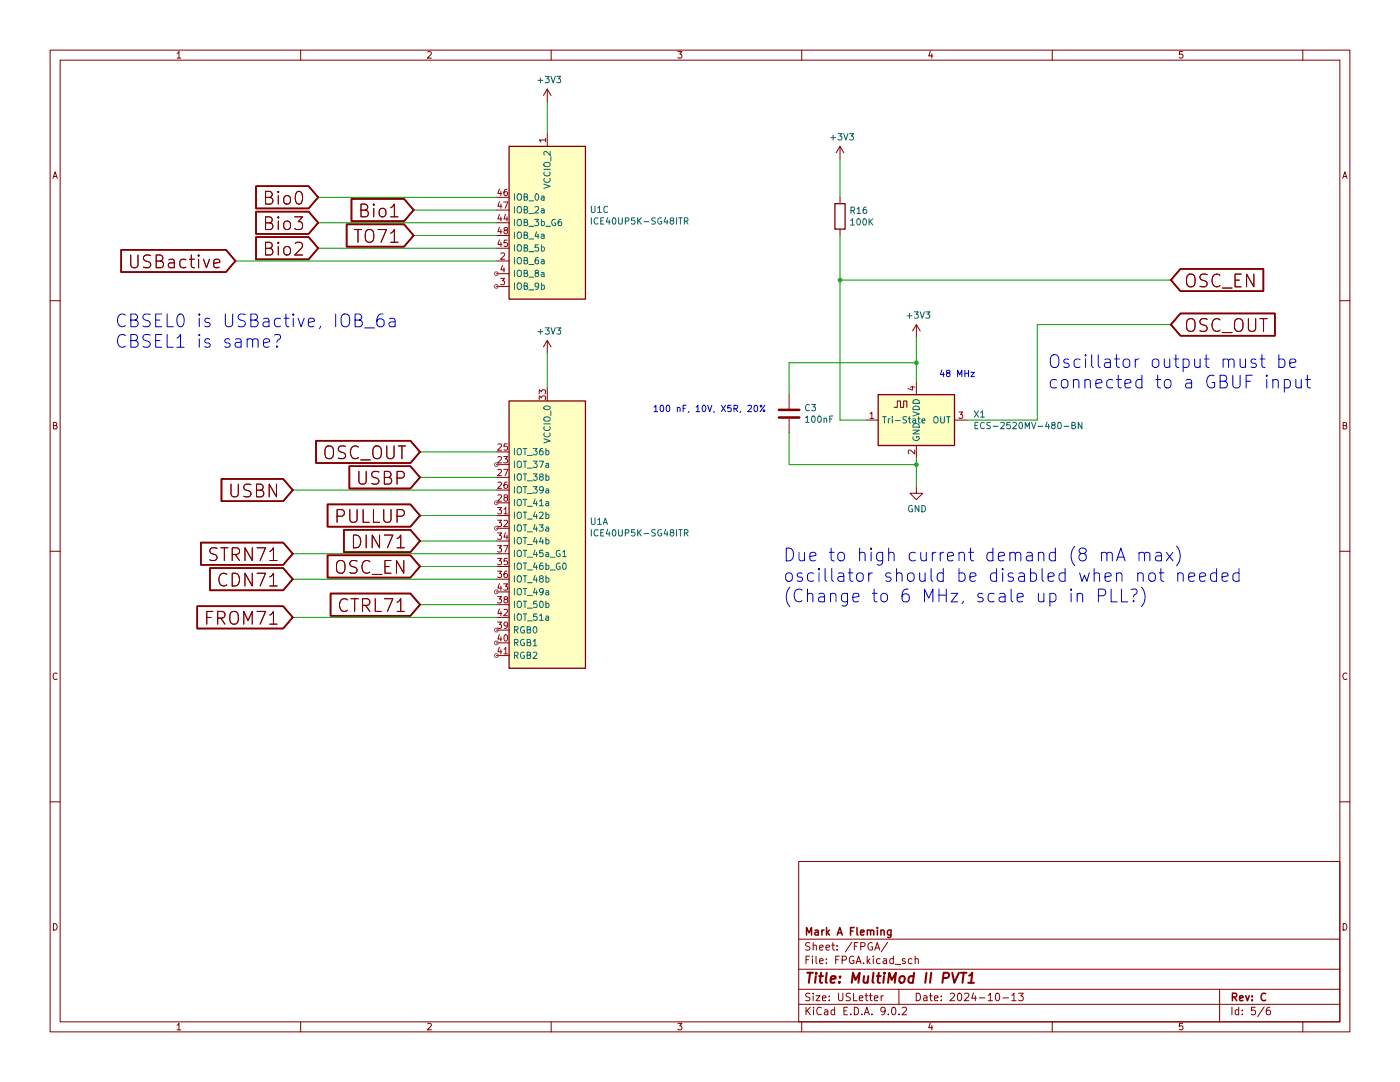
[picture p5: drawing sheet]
(kicad_sch
 (version 20250114)
 (generator "eeschema")
 (generator_version "9.0")
 (paper "USLetter")
 (title_block
  (title "MultiMod II PVT1")
  (date "2024-10-13")
  (rev "C")
  (company "Mark A Fleming"))
 (lib_symbols
  (symbol "Device:C"
   (pin_numbers (hide yes))
   (pin_names
    (offset 0.254)) (exclude_from_sim no) (in_bom yes) (on_board yes)
   (property "Reference" "C" (at 0.635 2.54 0) (effects (font (size 1.27 1.27)) (justify left)))
   (property "Value" "C" (at 0.635 -2.54 0) (effects (font (size 1.27 1.27)) (justify left)))
   (property "Footprint" "" (at 0.9652 -3.81 0) (effects (font (size 1.27 1.27)) (hide yes)))
   (property "Datasheet" "~" (at 0 0 0) (effects (font (size 1.27 1.27)) (hide yes)))
   (property "Description" "Unpolarized capacitor" (at 0 0 0) (effects (font (size 1.27 1.27)) (hide yes)))
   (symbol "C_0_1"
    (polyline (pts (xy -2.032 0.762) (xy 2.032 0.762)) (stroke (width 0.508) (type default)) (fill (type none)))
    (polyline (pts (xy -2.032 -0.762) (xy 2.032 -0.762)) (stroke (width 0.508) (type default)) (fill (type none))))
   (symbol "C_1_1"
    (pin passive line (at 0 3.81 270) (length 2.794) (name "~" (effects (font (size 1.27 1.27)))) (number "1" (effects (font (size 1.27 1.27)))))
    (pin passive line (at 0 -3.81 90) (length 2.794) (name "~" (effects (font (size 1.27 1.27)))) (number "2" (effects (font (size 1.27 1.27))))))
   (embedded_fonts no))
  (symbol "Device:R"
   (pin_numbers (hide yes))
   (pin_names
    (offset 0)) (exclude_from_sim no) (in_bom yes) (on_board yes)
   (property "Reference" "R" (at 2.032 0 90) (effects (font (size 1.27 1.27))))
   (property "Value" "R" (at 0 0 90) (effects (font (size 1.27 1.27))))
   (property "Footprint" "" (at -1.778 0 90) (effects (font (size 1.27 1.27)) (hide yes)))
   (property "Datasheet" "~" (at 0 0 0) (effects (font (size 1.27 1.27)) (hide yes)))
   (property "Description" "Resistor" (at 0 0 0) (effects (font (size 1.27 1.27)) (hide yes)))
   (symbol "R_0_1"
    (rectangle (start -1.016 -2.54) (end 1.016 2.54) (stroke (width 0.254) (type default)) (fill (type none))))
   (symbol "R_1_1"
    (pin passive line (at 0 3.81 270) (length 1.27) (name "~" (effects (font (size 1.27 1.27)))) (number "1" (effects (font (size 1.27 1.27)))))
    (pin passive line (at 0 -3.81 90) (length 1.27) (name "~" (effects (font (size 1.27 1.27)))) (number "2" (effects (font (size 1.27 1.27))))))
   (embedded_fonts no))
  (symbol "Oscillator:ECS-2520MV-xxx-xx" (exclude_from_sim no) (in_bom yes) (on_board yes)
   (property "Reference" "X" (at -5.08 6.35 0) (effects (font (size 1.27 1.27)) (justify left)))
   (property "Value" "ECS-2520MV-xxx-xx" (at 1.27 -6.35 0) (effects (font (size 1.27 1.27)) (justify left)))
   (property "Footprint" "Oscillator:Oscillator_SMD_ECS_2520MV-xxx-xx-4Pin_2.5x2.0mm" (at 11.43 -8.89 0) (effects (font (size 1.27 1.27)) (hide yes)))
   (property "Datasheet" "https://www.ecsxtal.com/store/pdf/ECS-2520MV.pdf" (at -4.445 3.175 0) (effects (font (size 1.27 1.27)) (hide yes)))
   (property "Description" "HCMOS Crystal Clock Oscillator, 2.5x2.0 mm SMD" (at 0 0 0) (effects (font (size 1.27 1.27)) (hide yes)))
   (symbol "ECS-2520MV-xxx-xx_0_1"
    (rectangle (start -7.62 5.08) (end 7.62 -5.08) (stroke (width 0.254) (type default)) (fill (type background)))
    (polyline (pts (xy -4.445 2.54) (xy -3.81 2.54) (xy -3.81 3.81) (xy -3.175 3.81) (xy -3.175 2.54) (xy -2.54 2.54) (xy -2.54 3.81) (xy -1.905 3.81) (xy -1.905 2.54)) (stroke (width 0) (type default)) (fill (type none))))
   (symbol "ECS-2520MV-xxx-xx_1_1"
    (pin input line (at -10.16 0 0) (length 2.54) (name "Tri-State" (effects (font (size 1.27 1.27)))) (number "1" (effects (font (size 1.27 1.27)))))
    (pin power_in line (at 0 7.62 270) (length 2.54) (name "VDD" (effects (font (size 1.27 1.27)))) (number "4" (effects (font (size 1.27 1.27)))))
    (pin power_in line (at 0 -7.62 90) (length 2.54) (name "GND" (effects (font (size 1.27 1.27)))) (number "2" (effects (font (size 1.27 1.27)))))
    (pin output line (at 10.16 0 180) (length 2.54) (name "OUT" (effects (font (size 1.27 1.27)))) (number "3" (effects (font (size 1.27 1.27))))))
   (embedded_fonts no))
  (symbol "mm2-rescue:+3.3V-power"
   (power)
   (pin_names
    (offset 0)) (exclude_from_sim no) (in_bom yes) (on_board yes)
   (property "Reference" "#PWR" (at 0 -3.81 0) (effects (font (size 1.27 1.27)) (hide yes)))
   (property "Value" "+3.3V-power" (at 0 3.556 0) (effects (font (size 1.27 1.27))))
   (property "Footprint" "" (at 0 0 0) (effects (font (size 1.27 1.27)) (hide yes)))
   (property "Datasheet" "" (at 0 0 0) (effects (font (size 1.27 1.27)) (hide yes)))
   (property "Description" "" (at 0 0 0) (effects (font (size 1.27 1.27)) (hide yes)))
   (symbol "+3.3V-power_0_1"
    (polyline (pts (xy -0.762 1.27) (xy 0 2.54)) (stroke (width 0) (type solid)) (fill (type none)))
    (polyline (pts (xy 0 2.54) (xy 0.762 1.27)) (stroke (width 0) (type solid)) (fill (type none)))
    (polyline (pts (xy 0 0) (xy 0 2.54)) (stroke (width 0) (type solid)) (fill (type none))))
   (symbol "+3.3V-power_1_1"
    (pin power_in line (at 0 0 90) (length 0) (hide yes) (name "+3V3" (effects (font (size 1.27 1.27)))) (number "1" (effects (font (size 1.27 1.27))))))
   (embedded_fonts no))
  (symbol "mm2-rescue:ICE40UP5K-SG48ITR-FPGA_Lattice_corrected" (exclude_from_sim no) (in_bom yes) (on_board yes)
   (property "Reference" "U" (at -8.89 -29.21 0) (effects (font (size 1.27 1.27))))
   (property "Value" "FPGA_Lattice_corrected_ICE40UP5K-SG48ITR" (at 0 -31.75 0) (effects (font (size 1.27 1.27))))
   (property "Footprint" "Package_DFN_QFN:QFN-48-1EP_7x7mm_P0.5mm_EP5.6x5.6mm" (at 0 -34.29 0) (effects (font (size 1.27 1.27)) (hide yes)))
   (property "Datasheet" "" (at -10.16 25.4 0) (effects (font (size 1.27 1.27)) (hide yes)))
   (property "Description" "" (at 0 0 0) (effects (font (size 1.27 1.27)) (hide yes)))
   (property "ki_locked" "" (at 0 0 0) (effects (font (size 1.27 1.27))))
   (symbol "ICE40UP5K-SG48ITR-FPGA_Lattice_corrected_1_1"
    (rectangle (start -7.62 25.4) (end 7.62 -27.94) (stroke (width 0.254) (type solid)) (fill (type background)))
    (pin bidirectional line (at -10.16 15.24 0) (length 2.54) (name "IOT_36b" (effects (font (size 1.27 1.27)))) (number "25" (effects (font (size 1.27 1.27)))))
    (pin bidirectional line (at -10.16 12.7 0) (length 2.54) (name "IOT_37a" (effects (font (size 1.27 1.27)))) (number "23" (effects (font (size 1.27 1.27)))))
    (pin bidirectional line (at -10.16 10.16 0) (length 2.54) (name "IOT_38b" (effects (font (size 1.27 1.27)))) (number "27" (effects (font (size 1.27 1.27)))))
    (pin bidirectional line (at -10.16 7.62 0) (length 2.54) (name "IOT_39a" (effects (font (size 1.27 1.27)))) (number "26" (effects (font (size 1.27 1.27)))))
    (pin bidirectional line (at -10.16 5.08 0) (length 2.54) (name "IOT_41a" (effects (font (size 1.27 1.27)))) (number "28" (effects (font (size 1.27 1.27)))))
    (pin bidirectional line (at -10.16 2.54 0) (length 2.54) (name "IOT_42b" (effects (font (size 1.27 1.27)))) (number "31" (effects (font (size 1.27 1.27)))))
    (pin bidirectional line (at -10.16 0 0) (length 2.54) (name "IOT_43a" (effects (font (size 1.27 1.27)))) (number "32" (effects (font (size 1.27 1.27)))))
    (pin bidirectional line (at -10.16 -2.54 0) (length 2.54) (name "IOT_44b" (effects (font (size 1.27 1.27)))) (number "34" (effects (font (size 1.27 1.27)))))
    (pin bidirectional line (at -10.16 -5.08 0) (length 2.54) (name "IOT_45a_G1" (effects (font (size 1.27 1.27)))) (number "37" (effects (font (size 1.27 1.27)))))
    (pin bidirectional line (at -10.16 -7.62 0) (length 2.54) (name "IOT_46b_G0" (effects (font (size 1.27 1.27)))) (number "35" (effects (font (size 1.27 1.27)))))
    (pin bidirectional line (at -10.16 -10.16 0) (length 2.54) (name "IOT_48b" (effects (font (size 1.27 1.27)))) (number "36" (effects (font (size 1.27 1.27)))))
    (pin bidirectional line (at -10.16 -12.7 0) (length 2.54) (name "IOT_49a" (effects (font (size 1.27 1.27)))) (number "43" (effects (font (size 1.27 1.27)))))
    (pin bidirectional line (at -10.16 -15.24 0) (length 2.54) (name "IOT_50b" (effects (font (size 1.27 1.27)))) (number "38" (effects (font (size 1.27 1.27)))))
    (pin bidirectional line (at -10.16 -17.78 0) (length 2.54) (name "IOT_51a" (effects (font (size 1.27 1.27)))) (number "42" (effects (font (size 1.27 1.27)))))
    (pin open_collector line (at -10.16 -20.32 0) (length 2.54) (name "RGB0" (effects (font (size 1.27 1.27)))) (number "39" (effects (font (size 1.27 1.27)))))
    (pin open_collector line (at -10.16 -22.86 0) (length 2.54) (name "RGB1" (effects (font (size 1.27 1.27)))) (number "40" (effects (font (size 1.27 1.27)))))
    (pin open_collector line (at -10.16 -25.4 0) (length 2.54) (name "RGB2" (effects (font (size 1.27 1.27)))) (number "41" (effects (font (size 1.27 1.27)))))
    (pin power_in line (at 0 27.94 270) (length 2.54) (name "VCCIO_0" (effects (font (size 1.27 1.27)))) (number "33" (effects (font (size 1.27 1.27))))))
   (symbol "ICE40UP5K-SG48ITR-FPGA_Lattice_corrected_2_1"
    (rectangle (start -10.16 25.4) (end 10.16 -25.4) (stroke (width 0.254) (type solid)) (fill (type background)))
    (pin input line (at -12.7 17.78 0) (length 2.54) (name "~{CRESET}" (effects (font (size 1.27 1.27)))) (number "8" (effects (font (size 1.27 1.27)))))
    (pin bidirectional line (at -12.7 10.16 0) (length 2.54) (name "IOB_13b" (effects (font (size 1.27 1.27)))) (number "6" (effects (font (size 1.27 1.27)))))
    (pin bidirectional line (at -12.7 7.62 0) (length 2.54) (name "IOB_16a" (effects (font (size 1.27 1.27)))) (number "9" (effects (font (size 1.27 1.27)))))
    (pin bidirectional line (at -12.7 5.08 0) (length 2.54) (name "IOB_18a" (effects (font (size 1.27 1.27)))) (number "10" (effects (font (size 1.27 1.27)))))
    (pin bidirectional line (at -12.7 2.54 0) (length 2.54) (name "IOB_20a" (effects (font (size 1.27 1.27)))) (number "11" (effects (font (size 1.27 1.27)))))
    (pin bidirectional line (at -12.7 0 0) (length 2.54) (name "IOB_22b" (effects (font (size 1.27 1.27)))) (number "12" (effects (font (size 1.27 1.27)))))
    (pin bidirectional line (at -12.7 -2.54 0) (length 2.54) (name "IOB_23b" (effects (font (size 1.27 1.27)))) (number "21" (effects (font (size 1.27 1.27)))))
    (pin bidirectional line (at -12.7 -5.08 0) (length 2.54) (name "IOB_24a" (effects (font (size 1.27 1.27)))) (number "13" (effects (font (size 1.27 1.27)))))
    (pin bidirectional line (at -12.7 -7.62 0) (length 2.54) (name "IOB_25b_G3" (effects (font (size 1.27 1.27)))) (number "20" (effects (font (size 1.27 1.27)))))
    (pin bidirectional line (at -12.7 -10.16 0) (length 2.54) (name "IOB_29b" (effects (font (size 1.27 1.27)))) (number "19" (effects (font (size 1.27 1.27)))))
    (pin bidirectional line (at -12.7 -12.7 0) (length 2.54) (name "IOB_31b" (effects (font (size 1.27 1.27)))) (number "18" (effects (font (size 1.27 1.27)))))
    (pin bidirectional line (at -12.7 -15.24 0) (length 2.54) (name "IOB_32a_SPI_SO" (effects (font (size 1.27 1.27)))) (number "14" (effects (font (size 1.27 1.27)))))
    (pin bidirectional line (at -12.7 -17.78 0) (length 2.54) (name "IOB_33b_SPI_SI" (effects (font (size 1.27 1.27)))) (number "17" (effects (font (size 1.27 1.27)))))
    (pin bidirectional line (at -12.7 -20.32 0) (length 2.54) (name "IOB_34a_SPI_SCK" (effects (font (size 1.27 1.27)))) (number "15" (effects (font (size 1.27 1.27)))))
    (pin bidirectional line (at -12.7 -22.86 0) (length 2.54) (name "IOB_35b_SPI_SS" (effects (font (size 1.27 1.27)))) (number "16" (effects (font (size 1.27 1.27)))))
    (pin power_in line (at 0 27.94 270) (length 2.54) (name "SPI_VCCIO1" (effects (font (size 1.27 1.27)))) (number "22" (effects (font (size 1.27 1.27)))))
    (pin open_collector line (at 12.7 17.78 180) (length 2.54) (name "CDONE" (effects (font (size 1.27 1.27)))) (number "7" (effects (font (size 1.27 1.27))))))
   (symbol "ICE40UP5K-SG48ITR-FPGA_Lattice_corrected_3_1"
    (rectangle (start -7.62 15.24) (end 7.62 -15.24) (stroke (width 0.254) (type solid)) (fill (type background)))
    (pin bidirectional line (at -10.16 5.08 0) (length 2.54) (name "IOB_0a" (effects (font (size 1.27 1.27)))) (number "46" (effects (font (size 1.27 1.27)))))
    (pin bidirectional line (at -10.16 2.54 0) (length 2.54) (name "IOB_2a" (effects (font (size 1.27 1.27)))) (number "47" (effects (font (size 1.27 1.27)))))
    (pin bidirectional line (at -10.16 0 0) (length 2.54) (name "IOB_3b_G6" (effects (font (size 1.27 1.27)))) (number "44" (effects (font (size 1.27 1.27)))))
    (pin bidirectional line (at -10.16 -2.54 0) (length 2.54) (name "IOB_4a" (effects (font (size 1.27 1.27)))) (number "48" (effects (font (size 1.27 1.27)))))
    (pin bidirectional line (at -10.16 -5.08 0) (length 2.54) (name "IOB_5b" (effects (font (size 1.27 1.27)))) (number "45" (effects (font (size 1.27 1.27)))))
    (pin bidirectional line (at -10.16 -7.62 0) (length 2.54) (name "IOB_6a" (effects (font (size 1.27 1.27)))) (number "2" (effects (font (size 1.27 1.27)))))
    (pin bidirectional line (at -10.16 -10.16 0) (length 2.54) (name "IOB_8a" (effects (font (size 1.27 1.27)))) (number "4" (effects (font (size 1.27 1.27)))))
    (pin bidirectional line (at -10.16 -12.7 0) (length 2.54) (name "IOB_9b" (effects (font (size 1.27 1.27)))) (number "3" (effects (font (size 1.27 1.27)))))
    (pin power_in line (at 0 17.78 270) (length 2.54) (name "VCCIO_2" (effects (font (size 1.27 1.27)))) (number "1" (effects (font (size 1.27 1.27))))))
   (symbol "ICE40UP5K-SG48ITR-FPGA_Lattice_corrected_4_1"
    (rectangle (start -5.08 7.62) (end 5.08 -7.62) (stroke (width 0.254) (type solid)) (fill (type background)))
    (pin power_in line (at -2.54 10.16 270) (length 2.54) (name "VPP_2V5" (effects (font (size 1.27 1.27)))) (number "24" (effects (font (size 1.27 1.27)))))
    (pin power_in line (at 0 10.16 270) (length 2.54) (hide yes) (name "VCC" (effects (font (size 1.27 1.27)))) (number "30" (effects (font (size 1.27 1.27)))))
    (pin power_in line (at 0 10.16 270) (length 2.54) (name "VCC" (effects (font (size 1.27 1.27)))) (number "5" (effects (font (size 1.27 1.27)))))
    (pin power_in line (at 0 -10.16 90) (length 2.54) (name "GND" (effects (font (size 1.27 1.27)))) (number "49" (effects (font (size 1.27 1.27)))))
    (pin power_in line (at 2.54 10.16 270) (length 2.54) (name "VCCPLL" (effects (font (size 1.27 1.27)))) (number "29" (effects (font (size 1.27 1.27))))))
   (embedded_fonts no))
  (symbol "power:GND"
   (power)
   (pin_names
    (offset 0)) (exclude_from_sim no) (in_bom yes) (on_board yes)
   (property "Reference" "#PWR" (at 0 -6.35 0) (effects (font (size 1.27 1.27)) (hide yes)))
   (property "Value" "GND" (at 0 -3.81 0) (effects (font (size 1.27 1.27))))
   (property "Footprint" "" (at 0 0 0) (effects (font (size 1.27 1.27)) (hide yes)))
   (property "Datasheet" "" (at 0 0 0) (effects (font (size 1.27 1.27)) (hide yes)))
   (property "Description" "Power symbol creates a global label with name \"GND\" , ground" (at 0 0 0) (effects (font (size 1.27 1.27)) (hide yes)))
   (symbol "GND_0_1"
    (polyline (pts (xy 0 0) (xy 0 -1.27) (xy 1.27 -1.27) (xy 0 -2.54) (xy -1.27 -1.27) (xy 0 -1.27)) (stroke (width 0) (type default)) (fill (type none))))
   (symbol "GND_1_1"
    (pin power_in line (at 0 0 270) (length 0) (hide yes) (name "GND" (effects (font (size 1.27 1.27)))) (number "1" (effects (font (size 1.27 1.27))))))
   (embedded_fonts no)))
 (text "Oscillator output must be\nconnected to a GBUF input"
  (exclude_from_sim no)
  (at 209.042 77.978 0)
  (effects (font (size 2.54 2.54)) (justify left bottom)))
 (text "CBSEL0 is USBactive, IOB_6a\nCBSEL1 is same?"
  (exclude_from_sim no)
  (at 22.86 69.85 0)
  (effects (font (size 2.54 2.54)) (justify left bottom)))
 (text "48 MHz"
  (exclude_from_sim no)
  (at 187.325 75.565 0)
  (effects (font (size 1.27 1.27)) (justify left bottom)))
 (text "Due to high current demand (8 mA max)\noscillator should be disabled when not needed\n(Change to 6 MHz, scale up in PLL?)"
  (exclude_from_sim no)
  (at 156.21 120.65 0)
  (effects (font (size 2.54 2.54)) (justify left bottom)))
 (text "100 nF, 10V, X5R, 20%"
  (exclude_from_sim no)
  (at 130.175 82.55 0)
  (effects (font (size 1.27 1.27)) (justify left bottom)))
 (junction
  (at 182.88 72.39)
  (diameter 0)
  (color 0 0 0 0))
 (junction
  (at 167.64 55.88)
  (diameter 0)
  (color 0 0 0 0))
 (junction
  (at 182.88 92.71)
  (diameter 0)
  (color 0 0 0 0))
 (wire
  (pts (xy 83.82 102.87) (xy 99.06 102.87))
  (stroke (width 0) (type default)))
 (wire
  (pts (xy 83.82 90.17) (xy 99.06 90.17))
  (stroke (width 0) (type default)))
 (wire
  (pts (xy 182.88 72.39) (xy 182.88 76.2))
  (stroke (width 0) (type default)))
 (wire
  (pts (xy 109.22 70.485) (xy 109.22 77.47))
  (stroke (width 0) (type default)))
 (wire
  (pts (xy 167.64 31.75) (xy 167.64 39.37))
  (stroke (width 0) (type default)))
 (wire
  (pts (xy 207.01 83.82) (xy 207.01 64.77))
  (stroke (width 0) (type default)))
 (wire
  (pts (xy 207.01 64.77) (xy 233.68 64.77))
  (stroke (width 0) (type default)))
 (wire
  (pts (xy 157.48 78.74) (xy 157.48 72.39))
  (stroke (width 0) (type default)))
 (wire
  (pts (xy 82.55 46.99) (xy 99.06 46.99))
  (stroke (width 0) (type default)))
 (wire
  (pts (xy 109.22 20.32) (xy 109.22 26.67))
  (stroke (width 0) (type default)))
 (wire
  (pts (xy 167.64 46.99) (xy 167.64 55.88))
  (stroke (width 0) (type default)))
 (wire
  (pts (xy 193.04 83.82) (xy 207.01 83.82))
  (stroke (width 0) (type default)))
 (wire
  (pts (xy 182.88 92.71) (xy 182.88 97.155))
  (stroke (width 0) (type default)))
 (wire
  (pts (xy 63.5 49.53) (xy 99.06 49.53))
  (stroke (width 0) (type default)))
 (wire
  (pts (xy 83.82 107.95) (xy 99.06 107.95))
  (stroke (width 0) (type default)))
 (wire
  (pts (xy 167.64 55.88) (xy 233.68 55.88))
  (stroke (width 0) (type default)))
 (wire
  (pts (xy 58.42 110.49) (xy 99.06 110.49))
  (stroke (width 0) (type default)))
 (wire
  (pts (xy 63.5 39.37) (xy 99.06 39.37))
  (stroke (width 0) (type default)))
 (wire
  (pts (xy 157.48 72.39) (xy 182.88 72.39))
  (stroke (width 0) (type default)))
 (wire
  (pts (xy 182.88 92.71) (xy 182.88 91.44))
  (stroke (width 0) (type default)))
 (wire
  (pts (xy 83.82 95.25) (xy 99.06 95.25))
  (stroke (width 0) (type default)))
 (wire
  (pts (xy 46.99 52.07) (xy 99.06 52.07))
  (stroke (width 0) (type default)))
 (wire
  (pts (xy 58.42 123.19) (xy 99.06 123.19))
  (stroke (width 0) (type default)))
 (wire
  (pts (xy 83.82 120.65) (xy 99.06 120.65))
  (stroke (width 0) (type default)))
 (wire
  (pts (xy 63.5 44.45) (xy 99.06 44.45))
  (stroke (width 0) (type default)))
 (wire
  (pts (xy 157.48 86.36) (xy 157.48 92.71))
  (stroke (width 0) (type default)))
 (wire
  (pts (xy 167.64 83.82) (xy 172.72 83.82))
  (stroke (width 0) (type default)))
 (wire
  (pts (xy 82.55 41.91) (xy 99.06 41.91))
  (stroke (width 0) (type default)))
 (wire
  (pts (xy 167.64 55.88) (xy 167.64 83.82))
  (stroke (width 0) (type default)))
 (wire
  (pts (xy 182.88 67.31) (xy 182.88 72.39))
  (stroke (width 0) (type default)))
 (wire
  (pts (xy 58.42 115.57) (xy 99.06 115.57))
  (stroke (width 0) (type default)))
 (wire
  (pts (xy 58.42 97.79) (xy 99.06 97.79))
  (stroke (width 0) (type default)))
 (wire
  (pts (xy 157.48 92.71) (xy 182.88 92.71))
  (stroke (width 0) (type default)))
 (wire
  (pts (xy 83.82 113.03) (xy 99.06 113.03))
  (stroke (width 0) (type default)))
 (global_label "USBN"
  (shape input)
  (at 58.42 97.79 180)
  (effects (font (size 2.54 2.54)) (justify right))
  (property "Intersheetrefs" "${INTERSHEET_REFS}" (at 58.42 97.79 0) (effects (font (size 1.27 1.27)) (hide yes))))
 (global_label "USBactive"
  (shape input)
  (at 46.99 52.07 180)
  (effects (font (size 2.54 2.54)) (justify right))
  (property "Intersheetrefs" "${INTERSHEET_REFS}" (at 46.99 52.07 0) (effects (font (size 1.27 1.27)) (hide yes))))
 (global_label "STRN71"
  (shape input)
  (at 58.42 110.49 180)
  (effects (font (size 2.54 2.54)) (justify right))
  (property "Intersheetrefs" "${INTERSHEET_REFS}" (at 58.42 110.49 0) (effects (font (size 1.27 1.27)) (hide yes))))
 (global_label "OSC_OUT"
  (shape input)
  (at 83.82 90.17 180)
  (fields_autoplaced yes)
  (effects (font (size 2.54 2.54)) (justify right))
  (property "Intersheetrefs" "${INTERSHEET_REFS}" (at 62.3464 90.17 0) (effects (font (size 1.27 1.27)) (justify right) (hide yes))))
 (global_label "DIN71"
  (shape input)
  (at 83.82 107.95 180)
  (effects (font (size 2.54 2.54)) (justify right))
  (property "Intersheetrefs" "${INTERSHEET_REFS}" (at 83.82 107.95 0) (effects (font (size 1.27 1.27)) (hide yes))))
 (global_label "USBP"
  (shape input)
  (at 83.82 95.25 180)
  (effects (font (size 2.54 2.54)) (justify right))
  (property "Intersheetrefs" "${INTERSHEET_REFS}" (at 83.82 95.25 0) (effects (font (size 1.27 1.27)) (hide yes))))
 (global_label "OSC_EN"
  (shape input)
  (at 233.68 55.88 0)
  (fields_autoplaced yes)
  (effects (font (size 2.54 2.54)) (justify left))
  (property "Intersheetrefs" "${INTERSHEET_REFS}" (at 252.8555 55.88 0) (effects (font (size 1.27 1.27)) (justify left) (hide yes))))
 (global_label "OSC_OUT"
  (shape input)
  (at 233.68 64.77 0)
  (fields_autoplaced yes)
  (effects (font (size 2.54 2.54)) (justify left))
  (property "Intersheetrefs" "${INTERSHEET_REFS}" (at 255.1536 64.77 0) (effects (font (size 1.27 1.27)) (justify left) (hide yes))))
 (global_label "Bio2"
  (shape input)
  (at 63.5 49.53 180)
  (effects (font (size 2.54 2.54)) (justify right))
  (property "Intersheetrefs" "${INTERSHEET_REFS}" (at 63.5 49.53 0) (effects (font (size 1.27 1.27)) (hide yes))))
 (global_label "Bio0"
  (shape input)
  (at 63.5 39.37 180)
  (effects (font (size 2.54 2.54)) (justify right))
  (property "Intersheetrefs" "${INTERSHEET_REFS}" (at 63.5 39.37 0) (effects (font (size 1.27 1.27)) (hide yes))))
 (global_label "OSC_EN"
  (shape input)
  (at 83.82 113.03 180)
  (fields_autoplaced yes)
  (effects (font (size 2.54 2.54)) (justify right))
  (property "Intersheetrefs" "${INTERSHEET_REFS}" (at 64.6445 113.03 0) (effects (font (size 1.27 1.27)) (justify right) (hide yes))))
 (global_label "TO71"
  (shape input)
  (at 82.55 46.99 180)
  (effects (font (size 2.54 2.54)) (justify right))
  (property "Intersheetrefs" "${INTERSHEET_REFS}" (at 82.55 46.99 0) (effects (font (size 1.27 1.27)) (hide yes))))
 (global_label "PULLUP"
  (shape input)
  (at 83.82 102.87 180)
  (fields_autoplaced yes)
  (effects (font (size 2.54 2.54)) (justify right))
  (property "Intersheetrefs" "${INTERSHEET_REFS}" (at 64.6444 102.87 0) (effects (font (size 1.27 1.27)) (justify right) (hide yes))))
 (global_label "FROM71"
  (shape input)
  (at 58.42 123.19 180)
  (effects (font (size 2.54 2.54)) (justify right))
  (property "Intersheetrefs" "${INTERSHEET_REFS}" (at 58.42 123.19 0) (effects (font (size 1.27 1.27)) (hide yes))))
 (global_label "Bio1"
  (shape input)
  (at 82.55 41.91 180)
  (effects (font (size 2.54 2.54)) (justify right))
  (property "Intersheetrefs" "${INTERSHEET_REFS}" (at 82.55 41.91 0) (effects (font (size 1.27 1.27)) (hide yes))))
 (global_label "CDN71"
  (shape input)
  (at 58.42 115.57 180)
  (effects (font (size 2.54 2.54)) (justify right))
  (property "Intersheetrefs" "${INTERSHEET_REFS}" (at 58.42 115.57 0) (effects (font (size 1.27 1.27)) (hide yes))))
 (global_label "CTRL71"
  (shape input)
  (at 83.82 120.65 180)
  (effects (font (size 2.54 2.54)) (justify right))
  (property "Intersheetrefs" "${INTERSHEET_REFS}" (at 83.82 120.65 0) (effects (font (size 1.27 1.27)) (hide yes))))
 (global_label "Bio3"
  (shape input)
  (at 63.5 44.45 180)
  (effects (font (size 2.54 2.54)) (justify right))
  (property "Intersheetrefs" "${INTERSHEET_REFS}" (at 63.5 44.45 0) (effects (font (size 1.27 1.27)) (hide yes))))
 (symbol
  (lib_id "Oscillator:ECS-2520MV-xxx-xx")
  (at 182.88 83.82 0)
  (unit 1)
  (exclude_from_sim no)
  (in_bom yes)
  (on_board yes)
  (dnp no)
  (property "Reference" "X1" (at 194.1576 82.6516 0) (effects (font (size 1.27 1.27)) (justify left)))
  (property "Value" "ECS-2520MV-480-BN" (at 194.1576 84.963 0) (effects (font (size 1.27 1.27)) (justify left)))
  (property "Footprint" "Oscillator:Oscillator_SMD_ECS_2520MV-xxx-xx-4Pin_2.5x2.0mm" (at 194.31 92.71 0) (effects (font (size 1.27 1.27)) (hide yes)))
  (property "Datasheet" "https://www.ecsxtal.com/store/pdf/ECS-2520MV.pdf" (at 178.435 80.645 0) (effects (font (size 1.27 1.27)) (hide yes)))
  (property "Description" "" (at 182.88 83.82 0) (effects (font (size 1.27 1.27)) (hide yes)))
  (pin "1")
  (pin "2")
  (pin "3")
  (pin "4"))
 (symbol
  (lib_id "Device:C")
  (at 157.48 82.55 0)
  (unit 1)
  (exclude_from_sim no)
  (in_bom yes)
  (on_board yes)
  (dnp no)
  (property "Reference" "C3" (at 160.401 81.3816 0) (effects (font (size 1.27 1.27)) (justify left)))
  (property "Value" "100nF" (at 160.401 83.693 0) (effects (font (size 1.27 1.27)) (justify left)))
  (property "Footprint" "Capacitor_SMD:C_0603_1608Metric" (at 158.4452 86.36 0) (effects (font (size 1.27 1.27)) (hide yes)))
  (property "Datasheet" "~" (at 157.48 82.55 0) (effects (font (size 1.27 1.27)) (hide yes)))
  (property "Description" "" (at 157.48 82.55 0) (effects (font (size 1.27 1.27)) (hide yes)))
  (pin "1")
  (pin "2"))
 (symbol
  (lib_id "power:GND")
  (at 182.88 97.155 0)
  (unit 1)
  (exclude_from_sim no)
  (in_bom yes)
  (on_board yes)
  (dnp no)
  (property "Reference" "#PWR0133" (at 182.88 103.505 0) (effects (font (size 1.27 1.27)) (hide yes)))
  (property "Value" "GND" (at 183.007 101.5492 0) (effects (font (size 1.27 1.27))))
  (property "Footprint" "" (at 182.88 97.155 0) (effects (font (size 1.27 1.27)) (hide yes)))
  (property "Datasheet" "" (at 182.88 97.155 0) (effects (font (size 1.27 1.27)) (hide yes)))
  (property "Description" "" (at 182.88 97.155 0) (effects (font (size 1.27 1.27)) (hide yes)))
  (pin "1"))
 (symbol
  (lib_id "mm2-rescue:+3.3V-power")
  (at 182.88 67.31 0)
  (unit 1)
  (exclude_from_sim no)
  (in_bom yes)
  (on_board yes)
  (dnp no)
  (property "Reference" "#PWR0134" (at 182.88 71.12 0) (effects (font (size 1.27 1.27)) (hide yes)))
  (property "Value" "+3V3" (at 183.261 62.9158 0) (effects (font (size 1.27 1.27))))
  (property "Footprint" "" (at 182.88 67.31 0) (effects (font (size 1.27 1.27)) (hide yes)))
  (property "Datasheet" "" (at 182.88 67.31 0) (effects (font (size 1.27 1.27)) (hide yes)))
  (property "Description" "" (at 182.88 67.31 0) (effects (font (size 1.27 1.27)) (hide yes)))
  (pin "1"))
 (symbol
  (lib_id "mm2-rescue:ICE40UP5K-SG48ITR-FPGA_Lattice_corrected")
  (at 109.22 105.41 0)
  (unit 1)
  (exclude_from_sim no)
  (in_bom yes)
  (on_board yes)
  (dnp no)
  (property "Reference" "U1" (at 117.602 104.0638 0) (effects (font (size 1.27 1.27)) (justify left)))
  (property "Value" "ICE40UP5K-SG48ITR" (at 117.602 106.3752 0) (effects (font (size 1.27 1.27)) (justify left)))
  (property "Footprint" "Package_DFN_QFN:QFN-48-1EP_7x7mm_P0.5mm_EP5.6x5.6mm" (at 109.22 139.7 0) (effects (font (size 1.27 1.27)) (hide yes)))
  (property "Datasheet" "http://www.latticesemi.com/Products/FPGAandCPLD/iCE40Ultra" (at 99.06 80.01 0) (effects (font (size 1.27 1.27)) (hide yes)))
  (property "Description" "" (at 109.22 105.41 0) (effects (font (size 1.27 1.27)) (hide yes)))
  (pin "23")
  (pin "25")
  (pin "26")
  (pin "27")
  (pin "28")
  (pin "31")
  (pin "32")
  (pin "33")
  (pin "34")
  (pin "35")
  (pin "36")
  (pin "37")
  (pin "38")
  (pin "39")
  (pin "40")
  (pin "41")
  (pin "42")
  (pin "43")
  (pin "10")
  (pin "11")
  (pin "12")
  (pin "13")
  (pin "14")
  (pin "15")
  (pin "16")
  (pin "17")
  (pin "18")
  (pin "19")
  (pin "20")
  (pin "21")
  (pin "22")
  (pin "6")
  (pin "7")
  (pin "8")
  (pin "9")
  (pin "1")
  (pin "2")
  (pin "3")
  (pin "4")
  (pin "44")
  (pin "45")
  (pin "46")
  (pin "47")
  (pin "48")
  (pin "24")
  (pin "29")
  (pin "30")
  (pin "49")
  (pin "5"))
 (symbol
  (lib_id "mm2-rescue:ICE40UP5K-SG48ITR-FPGA_Lattice_corrected")
  (at 109.22 44.45 0)
  (unit 3)
  (exclude_from_sim no)
  (in_bom yes)
  (on_board yes)
  (dnp no)
  (property "Reference" "U1" (at 117.602 41.8338 0) (effects (font (size 1.27 1.27)) (justify left)))
  (property "Value" "ICE40UP5K-SG48ITR" (at 117.602 44.1452 0) (effects (font (size 1.27 1.27)) (justify left)))
  (property "Footprint" "Package_DFN_QFN:QFN-48-1EP_7x7mm_P0.5mm_EP5.6x5.6mm" (at 109.22 78.74 0) (effects (font (size 1.27 1.27)) (hide yes)))
  (property "Datasheet" "http://www.latticesemi.com/Products/FPGAandCPLD/iCE40Ultra" (at 99.06 19.05 0) (effects (font (size 1.27 1.27)) (hide yes)))
  (property "Description" "" (at 109.22 44.45 0) (effects (font (size 1.27 1.27)) (hide yes)))
  (pin "23")
  (pin "25")
  (pin "26")
  (pin "27")
  (pin "28")
  (pin "31")
  (pin "32")
  (pin "33")
  (pin "34")
  (pin "35")
  (pin "36")
  (pin "37")
  (pin "38")
  (pin "39")
  (pin "40")
  (pin "41")
  (pin "42")
  (pin "43")
  (pin "10")
  (pin "11")
  (pin "12")
  (pin "13")
  (pin "14")
  (pin "15")
  (pin "16")
  (pin "17")
  (pin "18")
  (pin "19")
  (pin "20")
  (pin "21")
  (pin "22")
  (pin "6")
  (pin "7")
  (pin "8")
  (pin "9")
  (pin "1")
  (pin "2")
  (pin "3")
  (pin "4")
  (pin "44")
  (pin "45")
  (pin "46")
  (pin "47")
  (pin "48")
  (pin "24")
  (pin "29")
  (pin "30")
  (pin "49")
  (pin "5"))
 (symbol
  (lib_id "mm2-rescue:+3.3V-power")
  (at 109.22 70.485 0)
  (unit 1)
  (exclude_from_sim no)
  (in_bom yes)
  (on_board yes)
  (dnp no)
  (property "Reference" "#PWR0131" (at 109.22 74.295 0) (effects (font (size 1.27 1.27)) (hide yes)))
  (property "Value" "+3V3" (at 109.601 66.0908 0) (effects (font (size 1.27 1.27))))
  (property "Footprint" "" (at 109.22 70.485 0) (effects (font (size 1.27 1.27)) (hide yes)))
  (property "Datasheet" "" (at 109.22 70.485 0) (effects (font (size 1.27 1.27)) (hide yes)))
  (property "Description" "" (at 109.22 70.485 0) (effects (font (size 1.27 1.27)) (hide yes)))
  (pin "1"))
 (symbol
  (lib_id "mm2-rescue:+3.3V-power")
  (at 109.22 20.32 0)
  (unit 1)
  (exclude_from_sim no)
  (in_bom yes)
  (on_board yes)
  (dnp no)
  (property "Reference" "#PWR0132" (at 109.22 24.13 0) (effects (font (size 1.27 1.27)) (hide yes)))
  (property "Value" "+3V3" (at 109.601 15.9258 0) (effects (font (size 1.27 1.27))))
  (property "Footprint" "" (at 109.22 20.32 0) (effects (font (size 1.27 1.27)) (hide yes)))
  (property "Datasheet" "" (at 109.22 20.32 0) (effects (font (size 1.27 1.27)) (hide yes)))
  (property "Description" "" (at 109.22 20.32 0) (effects (font (size 1.27 1.27)) (hide yes)))
  (pin "1"))
 (symbol
  (lib_id "Device:R")
  (at 167.64 43.18 0)
  (unit 1)
  (exclude_from_sim no)
  (in_bom yes)
  (on_board yes)
  (dnp no)
  (property "Reference" "R16" (at 169.418 42.0116 0) (effects (font (size 1.27 1.27)) (justify left)))
  (property "Value" "100K" (at 169.418 44.323 0) (effects (font (size 1.27 1.27)) (justify left)))
  (property "Footprint" "Resistor_SMD:R_0603_1608Metric" (at 165.862 43.18 90) (effects (font (size 1.27 1.27)) (hide yes)))
  (property "Datasheet" "~" (at 167.64 43.18 0) (effects (font (size 1.27 1.27)) (hide yes)))
  (property "Description" "" (at 167.64 43.18 0) (effects (font (size 1.27 1.27)) (hide yes)))
  (pin "1")
  (pin "2"))
 (symbol
  (lib_id "mm2-rescue:+3.3V-power")
  (at 167.64 31.75 0)
  (unit 1)
  (exclude_from_sim no)
  (in_bom yes)
  (on_board yes)
  (dnp no)
  (property "Reference" "#PWR02" (at 167.64 35.56 0) (effects (font (size 1.27 1.27)) (hide yes)))
  (property "Value" "+3V3" (at 168.021 27.3558 0) (effects (font (size 1.27 1.27))))
  (property "Footprint" "" (at 167.64 31.75 0) (effects (font (size 1.27 1.27)) (hide yes)))
  (property "Datasheet" "" (at 167.64 31.75 0) (effects (font (size 1.27 1.27)) (hide yes)))
  (property "Description" "" (at 167.64 31.75 0) (effects (font (size 1.27 1.27)) (hide yes)))
  (pin "1")))
